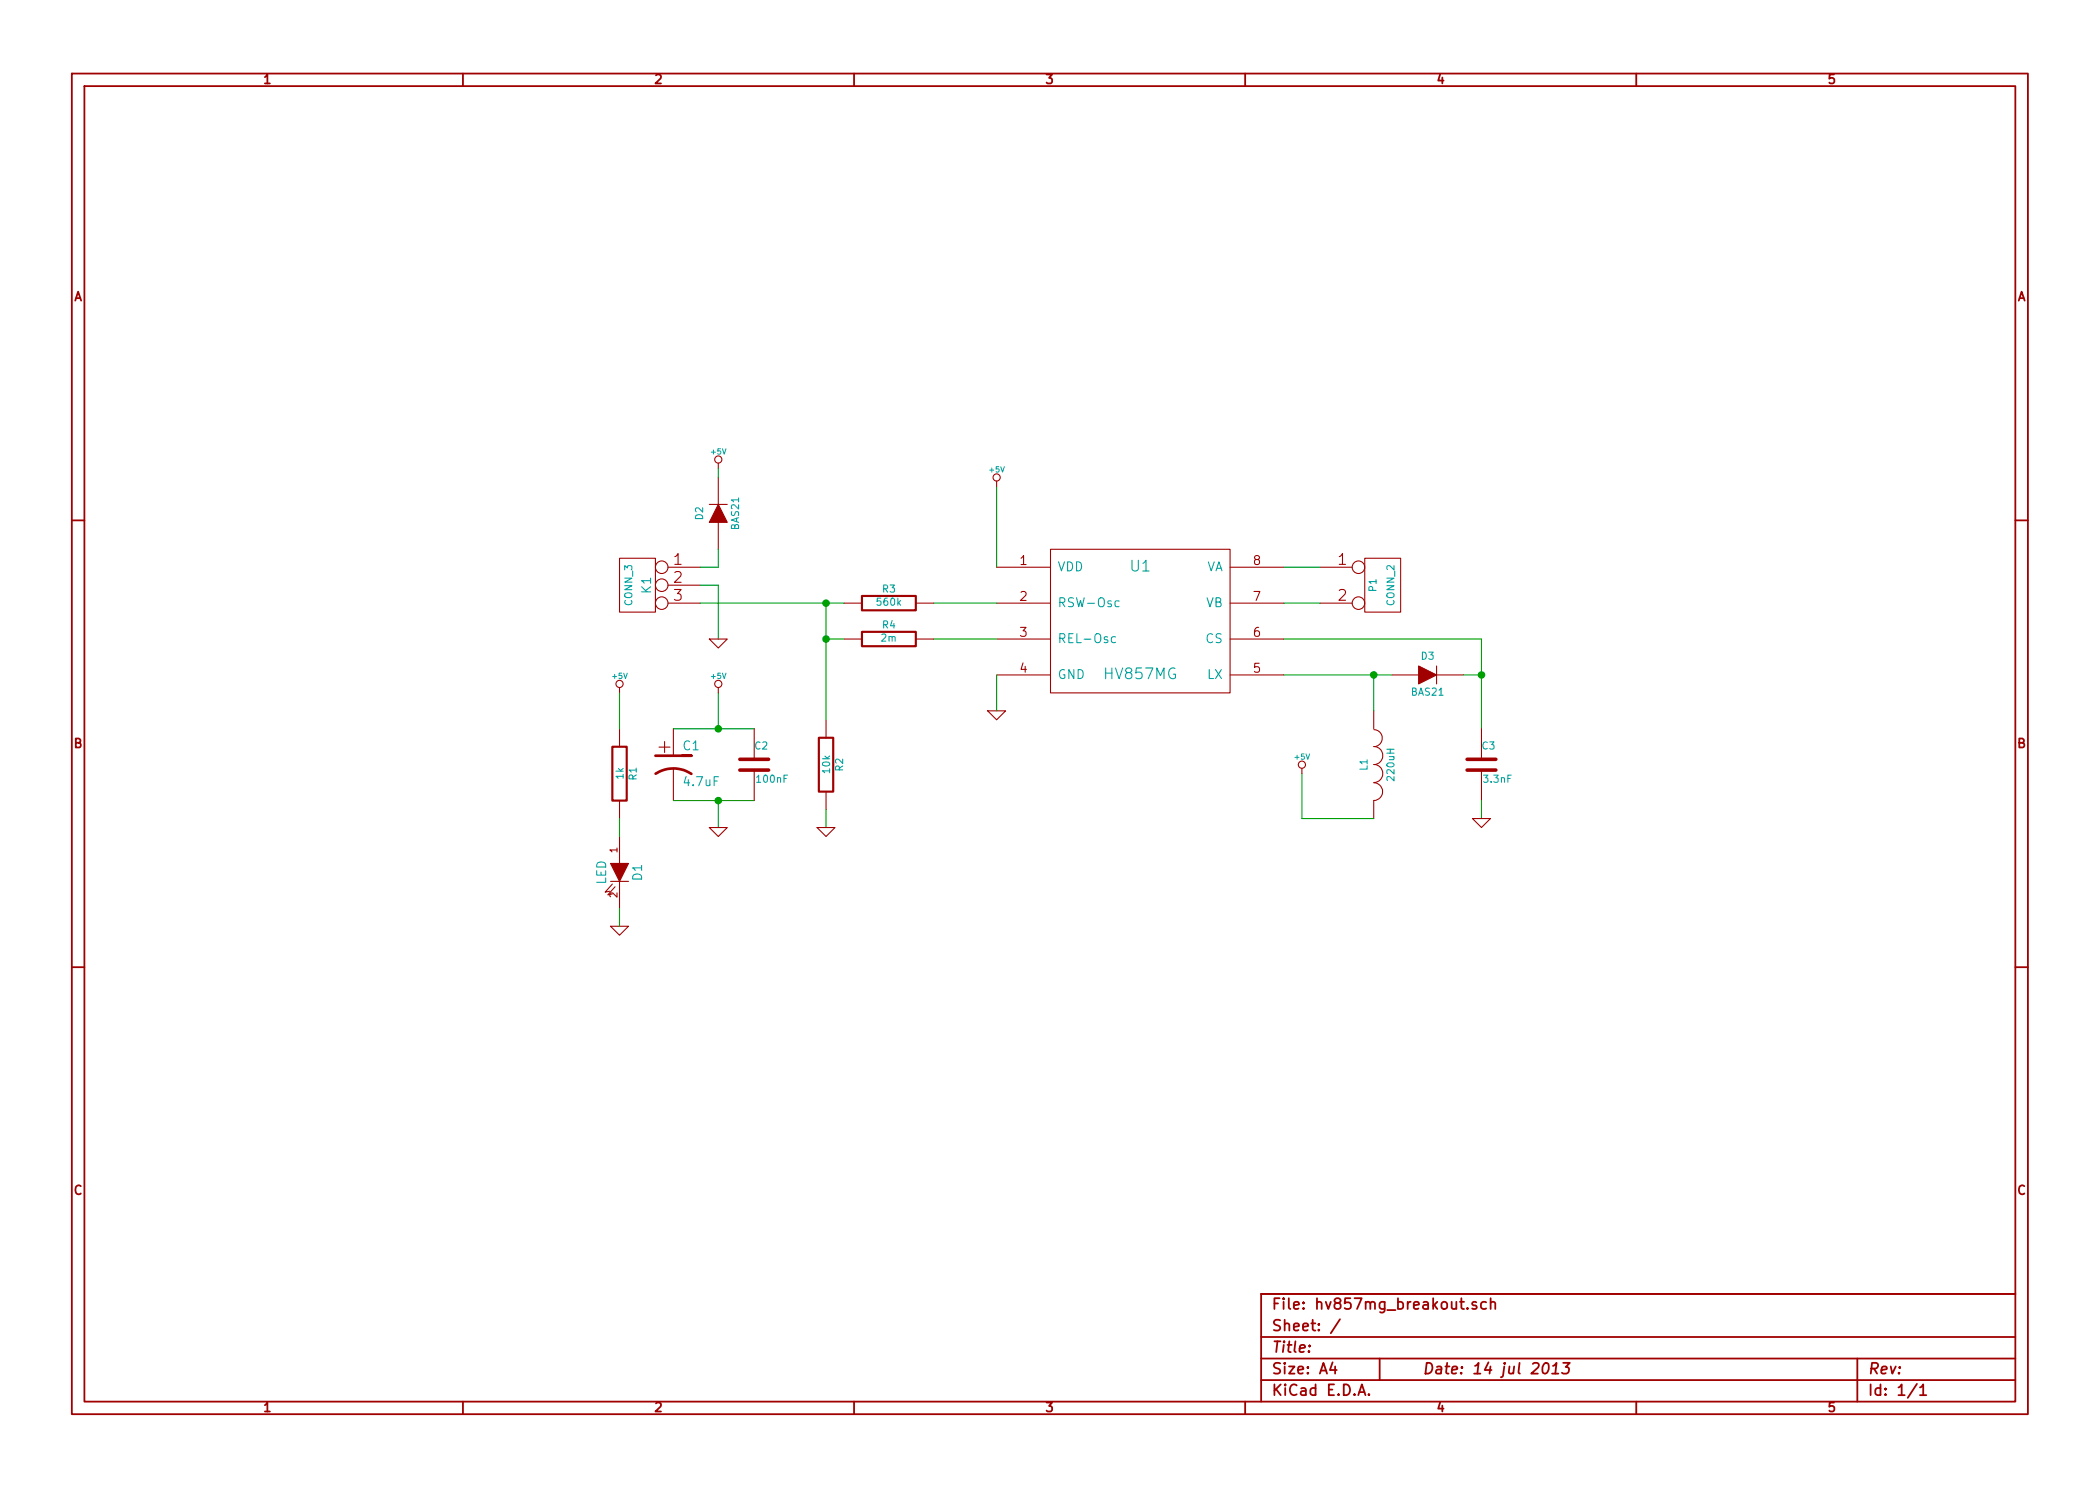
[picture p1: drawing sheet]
EESchema Schematic File Version 2
LIBS:power
LIBS:device
LIBS:transistors
LIBS:conn
LIBS:linear
LIBS:regul
LIBS:74xx
LIBS:cmos4000
LIBS:adc-dac
LIBS:memory
LIBS:xilinx
LIBS:special
LIBS:microcontrollers
LIBS:dsp
LIBS:microchip
LIBS:analog_switches
LIBS:motorola
LIBS:texas
LIBS:intel
LIBS:audio
LIBS:interface
LIBS:digital-audio
LIBS:philips
LIBS:display
LIBS:cypress
LIBS:siliconi
LIBS:opto
LIBS:atmel
LIBS:contrib
LIBS:valves
LIBS:hv857mg
LIBS:hv857mg_breakout-cache
EELAYER 27 0
EELAYER END
$Descr A4 11693 8268
encoding utf-8
Sheet 1 1
Title ""
Date "14 jul 2013"
Rev ""
Comp ""
Comment1 ""
Comment2 ""
Comment3 ""
Comment4 ""
$EndDescr
$Comp
L HV857MG U1
U 1 1
P 6350 3450
F 0 "U1" H 6350 3750 60  0000 C CNN
F 1 "HV857MG" H 6350 3150 60  0000 C CNN
F 2 "~" H 6350 3450 60  0000 C CNN
F 3 "~" H 6350 3450 60  0000 C CNN
	1    6350 3450
	1    0    0    -1  
$EndComp
$Comp
L R R3
U 1 1
P 4950 3350
F 0 "R3" V 5030 3350 40  0000 C CNN
F 1 "560k" V 4957 3351 40  0000 C CNN
F 2 "~" V 4880 3350 30  0000 C CNN
F 3 "~" H 4950 3350 30  0000 C CNN
	1    4950 3350
	0    -1   -1   0   
$EndComp
$Comp
L R R4
U 1 1
P 4950 3550
F 0 "R4" V 5030 3550 40  0000 C CNN
F 1 "2m" V 4957 3551 40  0000 C CNN
F 2 "~" V 4880 3550 30  0000 C CNN
F 3 "~" H 4950 3550 30  0000 C CNN
	1    4950 3550
	0    -1   -1   0   
$EndComp
Wire Wire Line
	5550 3550 5200 3550
Wire Wire Line
	5550 3350 5200 3350
$Comp
L DIODE D3
U 1 1
P 7950 3750
F 0 "D3" H 7950 3850 40  0000 C CNN
F 1 "BAS21" H 7950 3650 40  0000 C CNN
F 2 "~" H 7950 3750 60  0000 C CNN
F 3 "~" H 7950 3750 60  0000 C CNN
	1    7950 3750
	1    0    0    -1  
$EndComp
Wire Wire Line
	7150 3750 7750 3750
Wire Wire Line
	7150 3550 8250 3550
Wire Wire Line
	8250 3550 8250 4050
Wire Wire Line
	8250 3750 8150 3750
Connection ~ 8250 3750
$Comp
L INDUCTOR L1
U 1 1
P 7650 4250
F 0 "L1" V 7600 4250 40  0000 C CNN
F 1 "220uH" V 7750 4250 40  0000 C CNN
F 2 "~" H 7650 4250 60  0000 C CNN
F 3 "~" H 7650 4250 60  0000 C CNN
	1    7650 4250
	1    0    0    -1  
$EndComp
$Comp
L C C3
U 1 1
P 8250 4250
F 0 "C3" H 8250 4350 40  0000 L CNN
F 1 "3.3nF" H 8256 4165 40  0000 L CNN
F 2 "~" H 8288 4100 30  0000 C CNN
F 3 "~" H 8250 4250 60  0000 C CNN
	1    8250 4250
	1    0    0    -1  
$EndComp
Wire Wire Line
	8250 4450 8250 4550
Wire Wire Line
	7650 3950 7650 3750
Connection ~ 7650 3750
$Comp
L GND #PWR01
U 1 1
P 8250 4550
F 0 "#PWR01" H 8250 4550 30  0001 C CNN
F 1 "GND" H 8250 4480 30  0001 C CNN
F 2 "" H 8250 4550 60  0000 C CNN
F 3 "" H 8250 4550 60  0000 C CNN
	1    8250 4550
	1    0    0    -1  
$EndComp
Wire Wire Line
	7650 4550 7250 4550
Wire Wire Line
	7250 4550 7250 4300
$Comp
L +5V #PWR02
U 1 1
P 7250 4300
F 0 "#PWR02" H 7250 4390 20  0001 C CNN
F 1 "+5V" H 7250 4390 30  0000 C CNN
F 2 "" H 7250 4300 60  0000 C CNN
F 3 "" H 7250 4300 60  0000 C CNN
	1    7250 4300
	1    0    0    -1  
$EndComp
$Comp
L CONN_2 P1
U 1 1
P 7700 3250
F 0 "P1" V 7650 3250 40  0000 C CNN
F 1 "CONN_2" V 7750 3250 40  0000 C CNN
F 2 "~" H 7700 3250 60  0000 C CNN
F 3 "~" H 7700 3250 60  0000 C CNN
	1    7700 3250
	1    0    0    -1  
$EndComp
Wire Wire Line
	7150 3350 7350 3350
Wire Wire Line
	7150 3150 7350 3150
$Comp
L GND #PWR03
U 1 1
P 5550 3950
F 0 "#PWR03" H 5550 3950 30  0001 C CNN
F 1 "GND" H 5550 3880 30  0001 C CNN
F 2 "" H 5550 3950 60  0000 C CNN
F 3 "" H 5550 3950 60  0000 C CNN
	1    5550 3950
	1    0    0    -1  
$EndComp
Wire Wire Line
	5550 3950 5550 3750
Wire Wire Line
	5550 3150 5550 2700
$Comp
L +5V #PWR04
U 1 1
P 5550 2700
F 0 "#PWR04" H 5550 2790 20  0001 C CNN
F 1 "+5V" H 5550 2790 30  0000 C CNN
F 2 "" H 5550 2700 60  0000 C CNN
F 3 "" H 5550 2700 60  0000 C CNN
	1    5550 2700
	1    0    0    -1  
$EndComp
$Comp
L CONN_3 K1
U 1 1
P 3550 3250
F 0 "K1" V 3500 3250 50  0000 C CNN
F 1 "CONN_3" V 3600 3250 40  0000 C CNN
F 2 "~" H 3550 3250 60  0000 C CNN
F 3 "~" H 3550 3250 60  0000 C CNN
	1    3550 3250
	-1   0    0    -1  
$EndComp
Wire Wire Line
	3900 3250 4000 3250
Wire Wire Line
	4000 3250 4000 3550
$Comp
L GND #PWR05
U 1 1
P 4000 3550
F 0 "#PWR05" H 4000 3550 30  0001 C CNN
F 1 "GND" H 4000 3480 30  0001 C CNN
F 2 "" H 4000 3550 60  0000 C CNN
F 3 "" H 4000 3550 60  0000 C CNN
	1    4000 3550
	1    0    0    -1  
$EndComp
$Comp
L +5V #PWR06
U 1 1
P 4000 2600
F 0 "#PWR06" H 4000 2690 20  0001 C CNN
F 1 "+5V" H 4000 2690 30  0000 C CNN
F 2 "" H 4000 2600 60  0000 C CNN
F 3 "" H 4000 2600 60  0000 C CNN
	1    4000 2600
	1    0    0    -1  
$EndComp
$Comp
L CP1 C1
U 1 1
P 3750 4250
F 0 "C1" H 3800 4350 50  0000 L CNN
F 1 "4.7uF" H 3800 4150 50  0000 L CNN
F 2 "~" H 3750 4250 60  0000 C CNN
F 3 "~" H 3750 4250 60  0000 C CNN
	1    3750 4250
	1    0    0    -1  
$EndComp
Wire Wire Line
	3750 4450 4200 4450
Wire Wire Line
	3750 4050 4200 4050
Wire Wire Line
	4000 4450 4000 4600
Connection ~ 4000 4450
Wire Wire Line
	4000 4050 4000 3850
Connection ~ 4000 4050
$Comp
L GND #PWR07
U 1 1
P 4000 4600
F 0 "#PWR07" H 4000 4600 30  0001 C CNN
F 1 "GND" H 4000 4530 30  0001 C CNN
F 2 "" H 4000 4600 60  0000 C CNN
F 3 "" H 4000 4600 60  0000 C CNN
	1    4000 4600
	1    0    0    -1  
$EndComp
$Comp
L +5V #PWR08
U 1 1
P 4000 3850
F 0 "#PWR08" H 4000 3940 20  0001 C CNN
F 1 "+5V" H 4000 3940 30  0000 C CNN
F 2 "" H 4000 3850 60  0000 C CNN
F 3 "" H 4000 3850 60  0000 C CNN
	1    4000 3850
	1    0    0    -1  
$EndComp
$Comp
L R R2
U 1 1
P 4600 4250
F 0 "R2" V 4680 4250 40  0000 C CNN
F 1 "10k" V 4607 4251 40  0000 C CNN
F 2 "~" V 4530 4250 30  0000 C CNN
F 3 "~" H 4600 4250 30  0000 C CNN
	1    4600 4250
	1    0    0    -1  
$EndComp
Wire Wire Line
	4600 3350 4600 4000
Wire Wire Line
	4600 3550 4700 3550
Connection ~ 4600 3350
Connection ~ 4600 3550
Wire Wire Line
	4600 4500 4600 4600
$Comp
L GND #PWR09
U 1 1
P 4600 4600
F 0 "#PWR09" H 4600 4600 30  0001 C CNN
F 1 "GND" H 4600 4530 30  0001 C CNN
F 2 "" H 4600 4600 60  0000 C CNN
F 3 "" H 4600 4600 60  0000 C CNN
	1    4600 4600
	1    0    0    -1  
$EndComp
$Comp
L +5V #PWR010
U 1 1
P 3450 3850
F 0 "#PWR010" H 3450 3940 20  0001 C CNN
F 1 "+5V" H 3450 3940 30  0000 C CNN
F 2 "" H 3450 3850 60  0000 C CNN
F 3 "" H 3450 3850 60  0000 C CNN
	1    3450 3850
	1    0    0    -1  
$EndComp
$Comp
L R R1
U 1 1
P 3450 4300
F 0 "R1" V 3530 4300 40  0000 C CNN
F 1 "1k" V 3457 4301 40  0000 C CNN
F 2 "~" V 3380 4300 30  0000 C CNN
F 3 "~" H 3450 4300 30  0000 C CNN
	1    3450 4300
	1    0    0    -1  
$EndComp
Wire Wire Line
	3450 3850 3450 4050
$Comp
L DIODE D2
U 1 1
P 4000 2850
F 0 "D2" H 4000 2950 40  0000 C CNN
F 1 "BAS21" H 4000 2750 40  0000 C CNN
F 2 "~" H 4000 2850 60  0000 C CNN
F 3 "~" H 4000 2850 60  0000 C CNN
	1    4000 2850
	0    -1   -1   0   
$EndComp
Wire Wire Line
	3900 3150 4000 3150
Wire Wire Line
	4000 3150 4000 3050
Wire Wire Line
	4000 2650 4000 2600
$Comp
L LED D1
U 1 1
P 3450 4850
F 0 "D1" H 3450 4950 50  0000 C CNN
F 1 "LED" H 3450 4750 50  0000 C CNN
F 2 "~" H 3450 4850 60  0000 C CNN
F 3 "~" H 3450 4850 60  0000 C CNN
	1    3450 4850
	0    1    1    0   
$EndComp
$Comp
L GND #PWR011
U 1 1
P 3450 5150
F 0 "#PWR011" H 3450 5150 30  0001 C CNN
F 1 "GND" H 3450 5080 30  0001 C CNN
F 2 "" H 3450 5150 60  0000 C CNN
F 3 "" H 3450 5150 60  0000 C CNN
	1    3450 5150
	1    0    0    -1  
$EndComp
Wire Wire Line
	3450 4650 3450 4550
Wire Wire Line
	3450 5150 3450 5050
$Comp
L C C2
U 1 1
P 4200 4250
F 0 "C2" H 4200 4350 40  0000 L CNN
F 1 "100nF" H 4206 4165 40  0000 L CNN
F 2 "~" H 4238 4100 30  0000 C CNN
F 3 "~" H 4200 4250 60  0000 C CNN
	1    4200 4250
	1    0    0    -1  
$EndComp
Wire Wire Line
	3900 3350 4700 3350
$EndSCHEMATC
